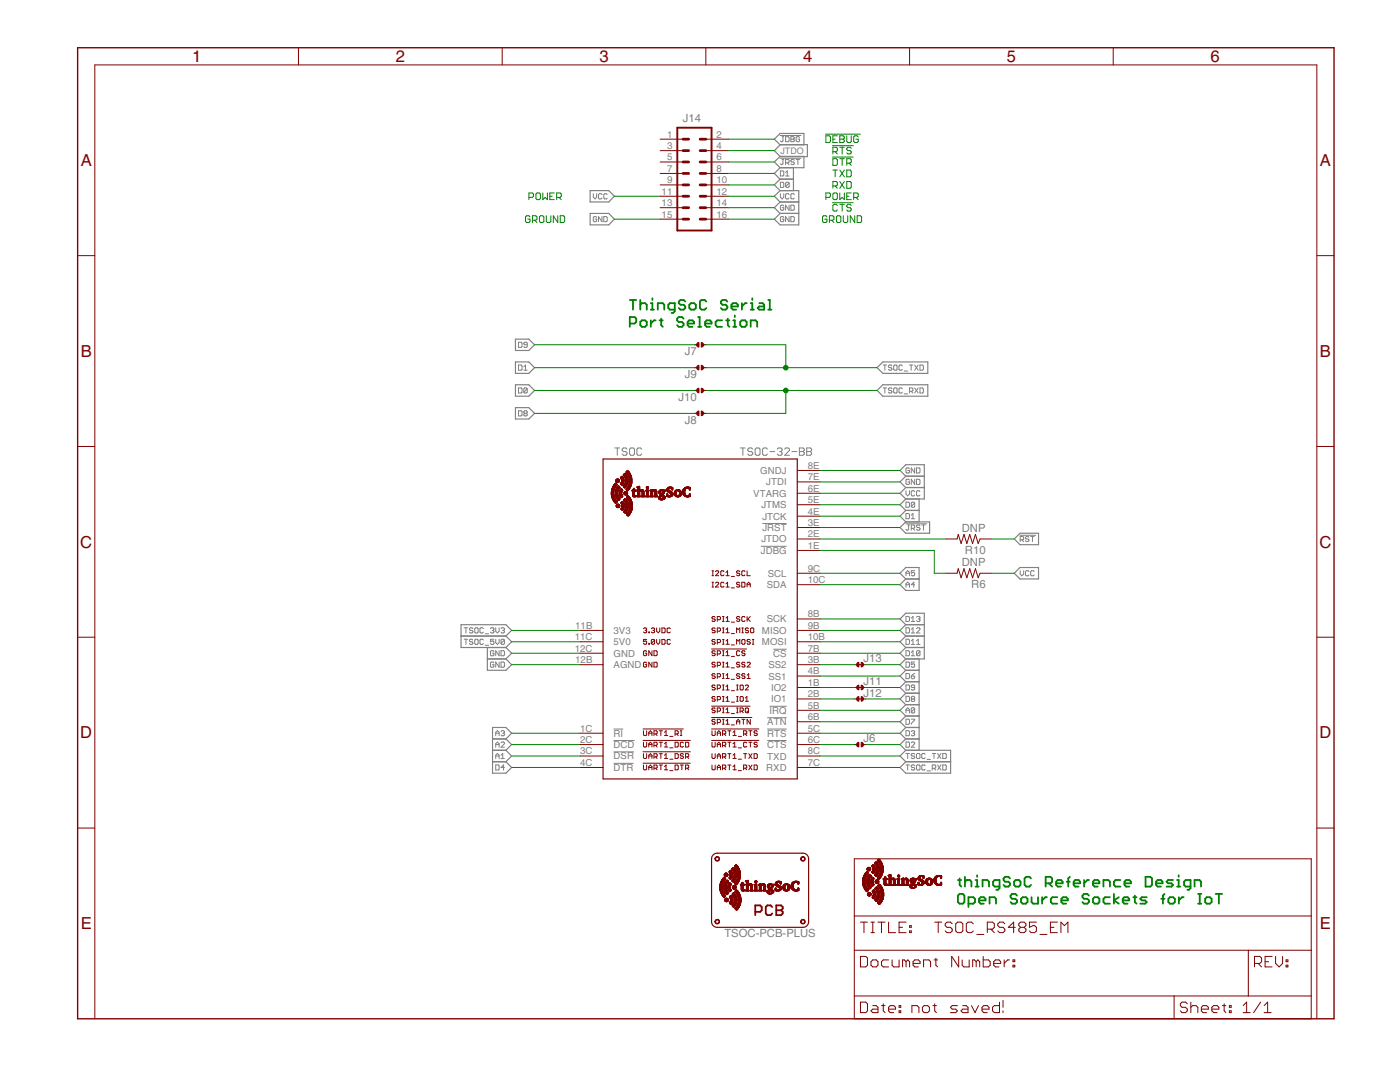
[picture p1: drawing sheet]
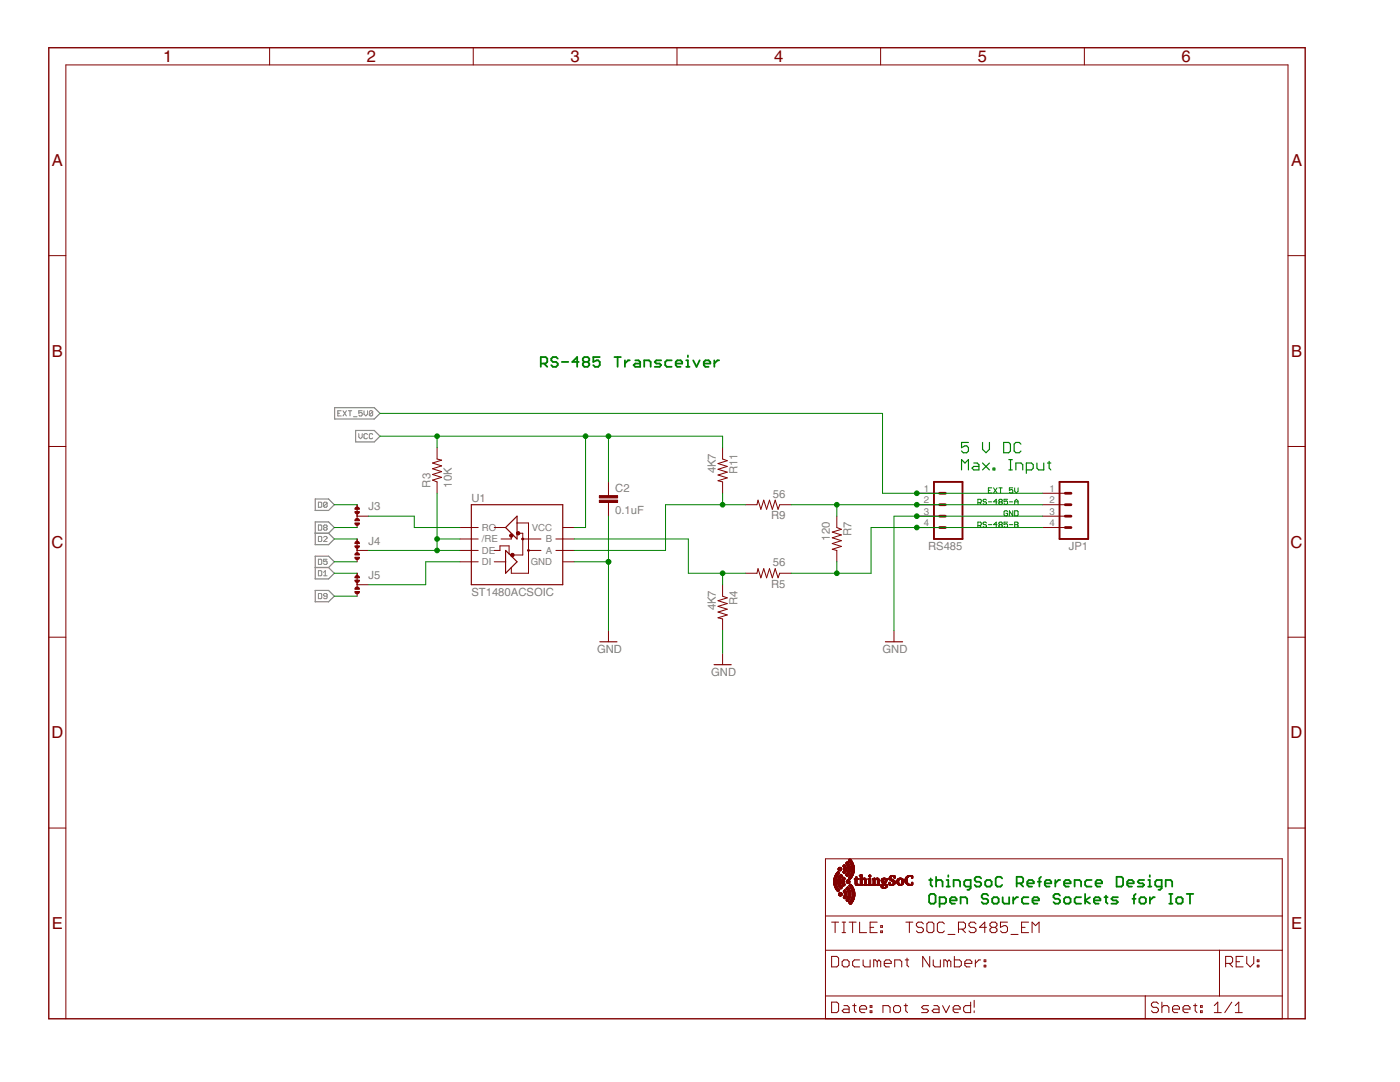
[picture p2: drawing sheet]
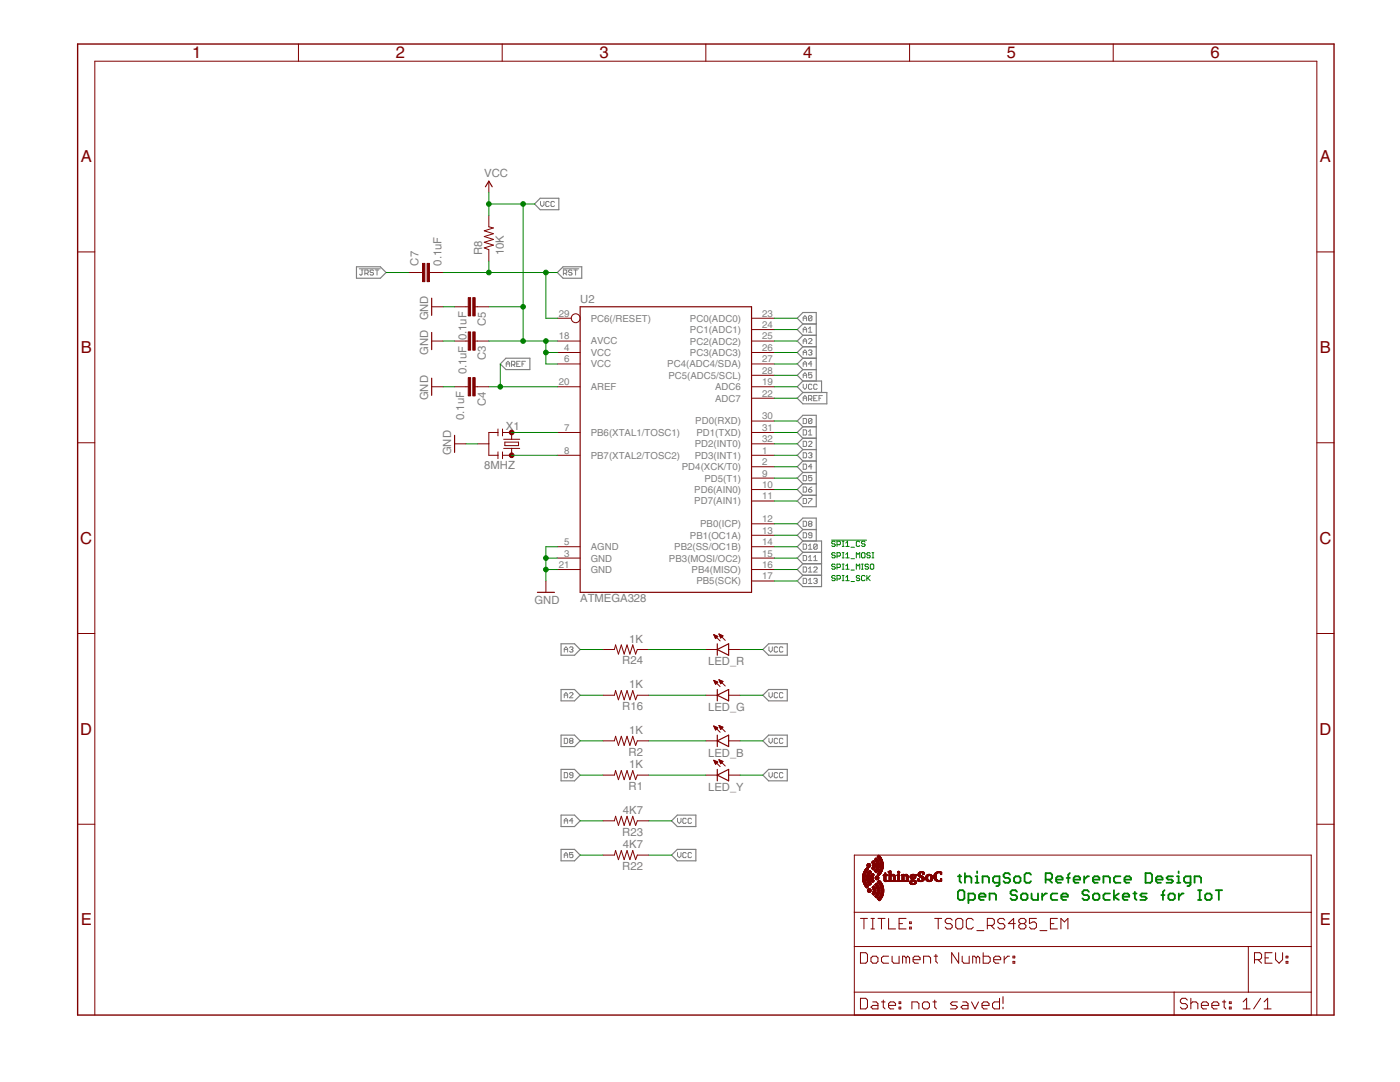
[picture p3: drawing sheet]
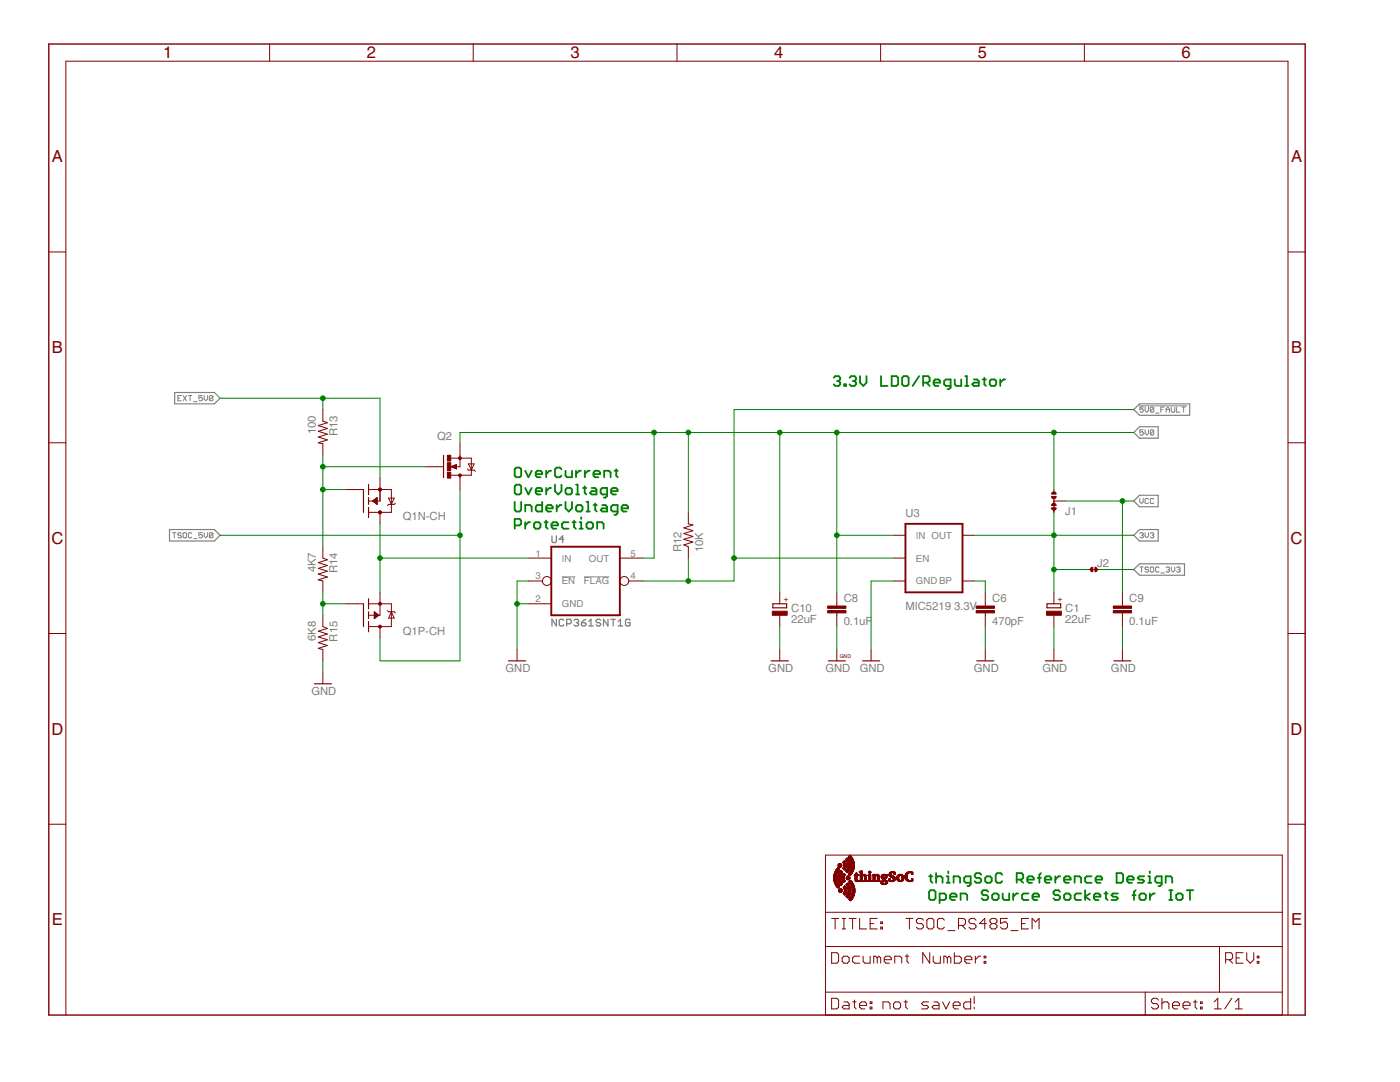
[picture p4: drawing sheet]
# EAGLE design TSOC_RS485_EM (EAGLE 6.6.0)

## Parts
C1  22uF  CPOL-EUSMCB  [SMC_B]
C2  0.1uF  CAPTYP  [EIA-0402]
C3  0.1uF  CAPTYP  [EIA-0402]
C4  0.1uF  CAPTYP  [EIA-0402]
C5  0.1uF  CAPTYP  [EIA-0402]
C6  470pF  CAPTYP  [EIA-0402]
C7  0.1uF  CAPTYP  [EIA-0402]
C8  0.1uF  CAPTYP  [EIA-0402]
C9  0.1uF  CAPTYP  [EIA-0402]
C10  22uF  CPOL-EUSMCB  [SMC_B]
J1  JMP-3-1_2  [JMP-3-1_2]
J2  JMP-2-NC  [JMP-2-NC]
J3  JMP-3-1_2  [JMP-3-1_2]
J4  JMP-3-1_2  [JMP-3-1_2]
J5  JMP-3-1_2  [JMP-3-1_2]
J6  JMP-2-NO  [JMP-2-NO]
J7  JMP-2-NO  [JMP-2-NO]
J8  JMP-2-NO  [JMP-2-NO]
J9  JMP-2-NO  [JMP-2-NO]
J10  JMP-2-NO  [JMP-2-NO]
J11  JMP-2-NC  [JMP-2-NC]
J12  JMP-2-NC  [JMP-2-NC]
J13  JMP-2-NC  [JMP-2-NC]
J14  M08X2  [2X8]
JP1  M04PTH  [1X04]
LED_B  LED0603  [LED-0603]
LED_G  LED0603  [LED-0603]
LED_R  LED0603  [LED-0603]
LED_Y  LED0603  [LED-0603]
Q1  FDC6420C  [SOT95P280X110-6N]
Q2  MOSFET-NCHANNELAO3404A  [SOT23-3]
R1  1K  RESISTOR0402-MIN  [EIA-0402-MIN]
R2  1K  RESISTOR0402-MIN  [EIA-0402-MIN]
R3  10K  RESISTOR0402-MIN  [EIA-0402-MIN]
R4  4K7  RESISTOR0402-MIN  [EIA-0402-MIN]
R5  56  RESISTOR0402-MIN  [EIA-0402-MIN]
R6  DNP  RESISTOR0402-MIN  [EIA-0402-MIN]
R7  120  RESISTOR0402-MIN  [EIA-0402-MIN]
R8  10K  RESISTOR0402-MIN  [EIA-0402-MIN]
R9  56  RESISTOR0402-MIN  [EIA-0402-MIN]
R10  DNP  RESISTOR0402-MIN  [EIA-0402-MIN]
R11  4K7  RESISTOR0402-MIN  [EIA-0402-MIN]
R12  10K  RESISTOR0402-MIN  [EIA-0402-MIN]
R13  100  RESISTOR0402-MIN  [EIA-0402-MIN]
R14  4K7  RESISTOR0402-MIN  [EIA-0402-MIN]
R15  6K8  RESISTOR0402-MIN  [EIA-0402-MIN]
R16  1K  RESISTOR0402-MIN  [EIA-0402-MIN]
R22  4K7  RESISTOR0402-MIN  [EIA-0402-MIN]
R23  4K7  RESISTOR0402-MIN  [EIA-0402-MIN]
R24  1K  RESISTOR0402-MIN  [EIA-0402-MIN]
RS485  M04SCREW  [SCREWTERMINAL-3.5MM-4]
TSOC  TSOC-32-BB  [TSOC-BB-S32]
U1  ST1480ACSOIC  [SO08]
U2  ATMEGA328  ATMEGA168  [TQFP32-08]
U3  MIC5219 3.3V  V_REG_MIC52193.3V  [SOT23-5]
U4  NCP361SNT1G  [SOP95P275X110-5N]
U$3  TSOC-PCB-PLUS  [TSOC-BB-BRD-PLUS]
U$5  TSOC-LOGO-SMALL  [TSOC-LOGO-SML]
U$6  TSOC-LOGO-SMALL  [TSOC-LOGO-SML]
U$7  TSOC-LOGO-SMALL  [TSOC-LOGO-SML]
U$8  TSOC-LOGO-SMALL  [TSOC-LOGO-SML]
X1  8MHZ  RESONATOR8MHZ  [RESONATOR-SMD]

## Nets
3V3: C1.+ J1.1 J2.1 U3.5(OUT)
5V0: C8.1 C10.+ J1.3 Q2.2(S) R12.2 U3.1(IN) U4.5(OUT)
!5V0_FAULT: R12.1 U3.3(EN) U4.4(!FLAG)
!JDBG: J14.2 R6.2 TSOC.1E(!JDBG)
!JRST: C7.1 J14.6 TSOC.3E(!JRST)
!RST: C7.2 R8.1 R10.1 U2.29(PC6(/RESET))
A: R9.2 R11.2 U1.6(A)
A0: TSOC.5B(!IRQ) U2.23(PC0(ADC0))
A1: TSOC.3C(!DSR) U2.24(PC1(ADC1))
A2: R16.2 TSOC.2C(!DCD) U2.25(PC2(ADC2))
A3: R24.2 TSOC.1C(!RI) U2.26(PC3(ADC3))
A4: R23.2 TSOC.10C(SDA) U2.27(PC4(ADC4/SDA))
A5: R22.2 TSOC.9C(SCL) U2.28(PC5(ADC5/SCL))
AO: JP1.2 R7.1 R9.1 RS485.2
AREF: C4.2 U2.20(AREF) U2.22(ADC7)
B: R4.1 R5.2 U1.7(B)
BO: JP1.4 R5.1 R7.2 RS485.4
BYPASS1: C6.1 U3.4(BP)
D0: J3.1 J10.2 J14.10 TSOC.5E(JTMS) U2.30(PD0(RXD))
D1: J5.1 J9.2 J14.8 TSOC.4E(JTCK) U2.31(PD1(TXD))
D2: J4.1 J6.2 U2.32(PD2(INT0))
D3: TSOC.5C(!RTS) U2.1(PD3(INT1))
D4: TSOC.4C(!DTR) U2.2(PD4(XCK/T0))
D5: J4.3 J13.2 U2.9(PD5(T1))
D6: TSOC.4B(SS1) U2.10(PD6(AIN0))
D7: TSOC.6B(!ATN) U2.11(PD7(AIN1))
D8: J3.3 J8.2 J12.2 R2.2 U2.12(PB0(ICP))
D9: J5.3 J7.2 J11.2 R1.2 U2.13(PB1(OC1A))
D10: TSOC.7B(!CS) U2.14(PB2(SS/OC1B))
D11: TSOC.10B(MOSI) U2.15(PB3(MOSI/OC2))
D12: TSOC.9B(MISO) U2.16(PB4(MISO))
D13: TSOC.8B(SCK) U2.17(PB5(SCK))
DE: J4.2 R3.1 U1.2(/RE) U1.3(DE)
DI: J5.2 U1.4(DI)
EXT_5V0: JP1.1 Q1.5(N-CH:S) R13.1 RS485.1
GND: C1.- C2.2 C3.1 C4.1 C5.1 C6.2 C8.2 C9.2 C10.- J14.14 J14.15 J14.16 JP1.3 R4.2 R15.2 RS485.3 TSOC.7E(JTDI) TSOC.8E(GNDJ) TSOC.12B(AGND) TSOC.12C(GND) U1.5(GND) U2.3(GND) U2.5(AGND) U2.21(GND) U3.2(GND) U4.2(GND) U4.3(!EN) X1.2
JTDO: J14.4 R10.2 TSOC.2E(JTDO)
LEDB: LED_B.C R2.1
LEDG: LED_G.C R16.1
LEDR: LED_R.C R24.1
LEDY: LED_Y.C R1.1
N$1: J13.1 TSOC.3B(SS2)
NGATE: Q1.1(N-CH:G) Q2.1(G) R13.2 R14.1
PGATE: Q1.3(P-CH:G) R14.2 R15.1
RXD: J3.2 U1.1(RO)
TSOC_3V3: J2.2 TSOC.11B(3V3)
TSOC_5V0: Q1.4(P-CH:D) Q2.3(D) TSOC.11C(5V0)
TSOC_CTS: J6.1 TSOC.6C(!CTS)
TSOC_D8: J12.1 TSOC.2B(IO1)
TSOC_D9: J11.1 TSOC.1B(IO2)
TSOC_RXD: J8.1 J10.1 TSOC.7C(RXD)
TSOC_TXD: J7.1 J9.1 TSOC.8C(TXD)
VCC: C2.1 C3.2 C5.2 C9.1 J1.2 J14.11 J14.12 LED_B.A LED_G.A LED_R.A LED_Y.A R3.2 R6.1 R8.2 R11.1 R22.1 R23.1 TSOC.6E(VTARG) U1.8(VCC) U2.4(VCC) U2.6(VCC) U2.18(AVCC) U2.19(ADC6)
VIN: Q1.2(P-CH:S) Q1.6(N-CH:D) U4.1(IN)
XIN: U2.7(PB6(XTAL1/TOSC1)) X1.3
XOUT: U2.8(PB7(XTAL2/TOSC2)) X1.1
Unconnected: J14.1 J14.3 J14.5 J14.7 J14.9 J14.13

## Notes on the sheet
- 3.3V LDO/Regulator
- OverCurrent
  OverVoltage
  UnderVoltage
  Protection
- !SPI1_CS
- SPI1_MOSI
- SPI1_MISO
- SPI1_SCK
- thingSoC Reference Design
  Open Source Sockets for IoT
- thingSoC Reference Design
  Open Source Sockets for IoT
- !DEBUG
- !RTS
- !DTR
- TXD
- RXD
- POWER | POWER
- !CTS
- GROUND | GROUND
- ThingSoC Serial
  Port Selection
- RS-485 Transceiver
- 5 V DC 
  Max. Input
- EXT 5V
- RS-485-A
- GND
- RS-485-B
- thingSoC Reference Design
  Open Source Sockets for IoT
- thingSoC Reference Design
  Open Source Sockets for IoT

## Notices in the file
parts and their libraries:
PatternAgents-Beautify: License : http://creativecommons.org/licenses/by-sa/3.0
(Creative Commons 3.0)
thingSoC: License : http://creativecommons.org/licenses/by-sa/4.0
(Creative Commons 4.0)
